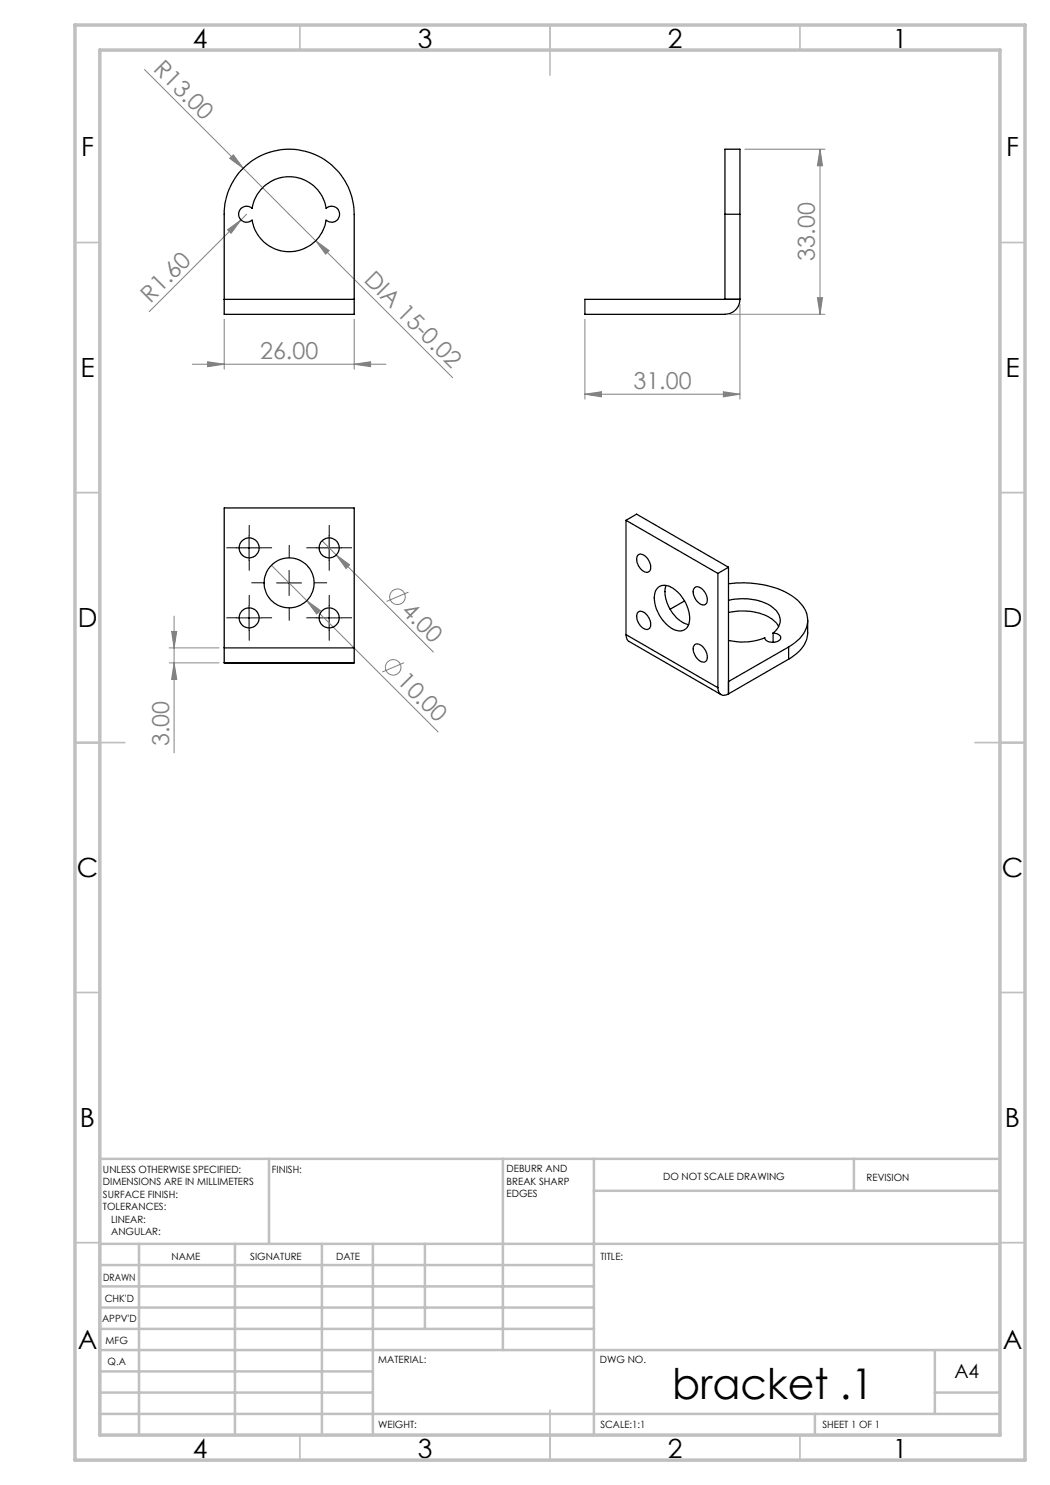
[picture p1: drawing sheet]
<svg xmlns="http://www.w3.org/2000/svg" width="210mm" height="297mm" viewBox="0 0 210 297" stroke-linecap="round" stroke-linejoin="round" font-family="sans-serif">
<g fill="none" stroke="#808080" stroke-width=".2">
<path d="M28.9 13.9l19.7 19.8M45.9 31.7l.8-.7 1.9 2.7zM48.6 33.7l14.5 14.5M149 29.8h16M164 29.8v33.1M164 29.8l.5 3.4h-1zM45.5 46l2.7-2-2 2.7zM49.3 42.9l-19.5 19.4M63.1 48.2l2.7 1.9-.7 .7zM63.1 48.2l27.4 27.3M163.5 59.5h1l-.5 3.4zM38.5 72.8h38.7"/>
<path d="M41.5 72.4l3.3 .4-3.3 .5zM44.8 63.8v10M70.8 72.8l3.3-.4v.9zM70.8 63.8v10M117 78.8l3.3-.5v1.1zM117 63.8v16M117 78.8h31M144.7 78.3l3.3 .5-3.3 .6zM146 62.9h19M148 60.9v18.9M54.3 113.1l33.3 33.3M64.4 108.2l22.3 22.2"/>
<path d="M67.2 111l2.7 2-.7 .7zM81.7 118.4l-4.4 1.9M33.8 129.6h10M33.8 132.6h10M34.3 126.3h1l-.5 3.3zM34.8 132.6l.5 3.3h-1zM34.8 123.2v27.4M61.3 120.1l2.8 2-.8 .7zM80.8 132.5l-4.4 1.9"/>
<circle cx="79.5" cy="119.4" r="1.57"/>
<circle cx="78.6" cy="133.5" r="1.55"/>
</g>
<g fill="none" stroke="#000" stroke-width=".2" stroke-dasharray="15.2 1.3 1.3 1.3">
<path d="M47.3 109.6h-2M49.8 107.1v-2M49.8 112.1v2M52.3 109.6h2M52.8 116.6h-2.5M57.8 111.6v-2.5M62.8 116.6h2.5M63.3 109.6h-2M65.8 107.1v-2M65.8 112.1v2M68.3 109.6h2M47.3 123.6h-2"/>
<path d="M49.8 121.1v-2M49.8 126.1v2M52.3 123.6h2M57.8 121.6v2.5M63.3 123.6h-2M65.8 121.1v-2M65.8 126.1v2M68.3 123.6h2"/>
</g>
<path d="M47.3 109.6h5M49.8 107.1v5M55.3 116.6h5M57.8 114.1v5M63.3 109.6h5M65.8 107.1v5M47.3 123.6h5M49.8 121.1v5M63.3 123.6h5M65.8 121.1v5" fill="none" stroke="#000" stroke-width=".2"/>
<g fill="none" stroke="#c0c0c0" stroke-width=".35">
<path d="M60 5v5M110 5v10M160 5v5M15 48.5h5M200 48.5h5M15 98.5h5M200 98.5h5M15 148.5h10M195 148.5h10M15 198.5h5M200 198.5h5M15 248.5h5"/>
<path d="M200 248.5h5M60 287v5M110 282v10M160 287v5"/>
</g>
<g fill="none" stroke="#c0c0c0" stroke-width=".5">
<path d="M53.8 231.8v17M100.6 231.8v38.2M118.8 231.8v55.2M118.8 238.2h81.2M170.8 231.8v6.4M200 231.8h-180v55.2M20 248.8h180M20 257.3h98.8M20 253h98.8M27.8 248.8v38.2M47 248.8v38.2M64.4 248.8v38.2"/>
<path d="M74.6 248.8v38.2M85 248.8v17M20 265.8h98.8M20 261.5h98.8M20 278.5h54.6M20 274.3h54.6M20 270h180M187 278.5h13M187 270v12.8M20 282.8h180M163 282.8v4.2"/>
</g>
<path d="M15 5h190v287h-190zM20 10h180v277h-180z" fill="none" stroke="#c0c0c0" stroke-width=".7"/>
<g fill="#808080">
<path d="M45.9 31.7l.8-.7 1.9 2.7z"/>
<path d="M45.5 46l2.7-2-2 2.7z"/>
<path d="M67.2 111l2.7 2-.7 .7z"/>
<path d="M63.1 48.2l2.7 1.9-.7 .7z"/>
<path d="M61.3 120.1l2.8 2-.8 .7z"/>
<path d="M41.5 72.4l3.3 .4-3.3 .5zM70.8 72.8l3.3-.4v.9zM117 78.8l3.3-.5v1.1zM144.7 78.3l3.3 .5-3.3 .6z"/>
<path d="M164 29.8l.5 3.4h-1zM163.5 59.5h1l-.5 3.4zM34.3 126.3h1l-.5 3.3zM34.8 132.6l.5 3.3h-1z"/>
</g>
<g fill="none" stroke="#000" stroke-width=".25">
<path d="M48.8 33.5a13 13 0 0 1 14.1-2.6 13 13 0 0 1 7.9 12v20h-26v-20a12.8 12.8 0 0 1 4-9.4zM44.8 59.9h26M48.2 41.7a1.58 1.58 0 0 1 2.2 0 7.5 7.5 0 0 1 7.4-6.4 7.5 7.5 0 0 1 7.4 6.4 1.6 1.6 0 0 1 2.3 0 1.6 1.6 0 0 1 0 2.3 1.6 1.6 0 0 1-2.3 0 7.5 7.5 0 0 1-7.4 6.3 7.5 7.5 0 0 1-7.4-6.3 1.61 1.61 0 0 1-2.3-.1 1.61 1.61 0 0 1 .1-2.2zM117 59.9h31a3 3 0 0 1-3 3h-28zM145 42.9v-13.1h3v13.1M145 42.9h3M145 42.9v17M148 42.9v17M125.2 104.1l18.4 10.6M125.2 104.1v22.8M125.2 104.1l2.1-1.3 18.4 10.6M127.6 111a1.57 1.57 0 0 1 2 .9 1.91 1.91 0 0 1 .2 2.4 1.77 1.77 0 0 1-2.2-1.3 1.77 1.77 0 0 1 0-2z"/>
<path d="M131.5 117.6a2.29 2.29 0 0 1 3 0 7.5 7.5 0 0 1 3.3 7 2.04 2.04 0 0 1-3.3 1.2 7.5 7.5 0 0 1-3.6-6.9l.3-.8zM133.2 117.1a7 7 0 0 0 3.2 7.3l1.3 .5M139 117.5a1.57 1.57 0 0 1 2 1 1.91 1.91 0 0 1 .1 2.4 1.74 1.74 0 0 1-2.1-1.3 1.77 1.77 0 0 1 0-2.1zM143.6 114.7v22.8M145.7 116.7a19 19 0 0 1 13.2 2.8 5.4 5.4 0 0 1 2.5 5.7 7.1 7.1 0 0 1-3.7 4.2M145.7 113.4v25.4M145.7 113.4l-2.1 1.3M44.8 129.6v3h26v-3M44.8 129.6v-28h26v28M44.8 129.6h26M125.2 126.9l.2 1 .3 .3 18.5 10.7M125.2 126.9l18.4 10.6"/>
<path d="M127.6 122.4a1.57 1.57 0 0 1 2 1 1.91 1.91 0 0 1 .2 2.4 1.77 1.77 0 0 1-2.2-1.3 1.77 1.77 0 0 1 0-2.1zM136.9 120.2l-2.9 1.6M139 128.9a1.57 1.57 0 0 1 2 1 1.82 1.82 0 0 1 0 2.5 2.37 2.37 0 0 1-2.3-2.2v-.8zM143.6 137.5a1.3 1.3 0 0 0 .6 1.4 1.3 1.3 0 0 0 1.5-.1M145.7 120a11.7 11.7 0 0 1 8.7 1.4 2.99 2.99 0 0 1 .8 4.7l-.6 .5M145.7 122.5a11 11 0 0 1 9 1.5l.5 .5 .5 .8M154.6 126.6a1.19 1.19 0 0 1 1.5 1.2 2.03 2.03 0 0 1-3.1-.1v-.1a12 12 0 0 1-7.3 .5M154.6 126.6v1.9M157.7 129.4l-12 6.9M157.7 129.4v2.4M157.7 131.8l-12 7M161.5 124.1v2.4a6.2 6.2 0 0 1-3.3 5l-.5 .3"/>
<circle cx="49.8" cy="109.6" r="1.99"/>
<circle cx="57.8" cy="116.6" r="5"/>
<circle cx="65.8" cy="109.6" r="2"/>
<circle cx="49.8" cy="123.6" r="1.99"/>
<circle cx="65.8" cy="123.6" r="2"/>
</g>
<text font-size="8.5" x="134.4" y="279.7">bracket .1</text>
<g font-size="5.3">
<text x="38.5" y="9.5">4</text>
<text x="83.5" y="9.5">3</text>
<text x="133.6" y="9.5">2</text>
<text x="178.6" y="9.5">1</text>
<text x="16.2" y="31.2">F</text>
<text x="201.2" y="31.2">F</text>
<text x="16.1" y="75.5">E</text>
<text x="201.1" y="75.5">E</text>
<text x="15.5" y="125.5">D</text>
<text x="200.5" y="125.5">D</text>
<text x="15.4" y="175.5">C</text>
<text x="200.4" y="175.5">C</text>
<text x="16" y="225.5">B</text>
<text x="201" y="225.5">B</text>
<text x="15.5" y="269.7">A</text>
<text x="200.5" y="269.7">A</text>
<text x="38.5" y="291.5">4</text>
<text x="83.5" y="291.5">3</text>
<text x="133.6" y="291.5">2</text>
<text x="178.6" y="291.5">1</text>
</g>
<g font-size="4.7" fill="#808080">
<text x="30.5" y="14.1" transform="rotate(45 30.5 14.1)">R13.00</text>
<text x="163" y="52.1" transform="rotate(-90 163 52.1)">33.00</text>
<text x="72.6" y="56.2" transform="rotate(45 72.6 56.2)">DIA 15-0.02</text>
<text x="30.1" y="60.7" transform="rotate(-45 30.1 60.7)">R1.60</text>
<text x="52" y="71.8">26.00</text>
<text x="126.7" y="77.8">31.00</text>
<text x="80.1" y="122.4" transform="rotate(45 80.1 122.4)">4.00</text>
<text x="79.3" y="136.5" transform="rotate(45 79.3 136.5)">10.00</text>
<text x="33.8" y="149.3" transform="rotate(-90 33.8 149.3)">3.00</text>
</g>
<text font-size="3.9" x="190.9" y="275.5">A4</text>
<g font-size="2">
<text x="20.6" y="234.6">UNLESS OTHERWISE SPECIFIED:</text>
<text x="20.6" y="237.1">DIMENSIONS ARE IN MILLIMETERS</text>
<text x="20.6" y="239.6">SURFACE FINISH:</text>
<text x="54.4" y="234.6">FINISH:</text>
<text x="101.3" y="234.5">DEBURR AND</text>
<text x="101.3" y="237">BREAK SHARP</text>
<text x="101.3" y="239.5">EDGES</text>
<text x="132.6" y="236">DO NOT SCALE DRAWING</text>
<text x="173.3" y="236.2">REVISION</text>
<text x="20.6" y="242.1">TOLERANCES:</text>
<text x="22.2" y="244.6">LINEAR:</text>
<text x="22.2" y="247.1">ANGULAR:</text>
<text x="34.3" y="252">NAME</text>
<text x="50" y="251.9">SIGNATURE</text>
<text x="67.2" y="251.9">DATE</text>
<text x="120.1" y="251.9">TITLE:</text>
<text x="20.6" y="256.1">DRAWN</text>
<text x="20.9" y="260.3">CHK'D</text>
<text x="20.4" y="264.4">APPV'D</text>
<text x="21.1" y="268.8">MFG</text>
<text x="21.5" y="273">Q.A</text>
<text x="75.6" y="272.5">MATERIAL:</text>
<text x="120" y="272.5">DWG NO.</text>
<text x="75.6" y="285.5">WEIGHT:</text>
<text x="120.1" y="285.6">SCALE:1:1</text>
<text x="164.5" y="285.6">SHEET 1 OF 1</text>
</g>
</svg>
